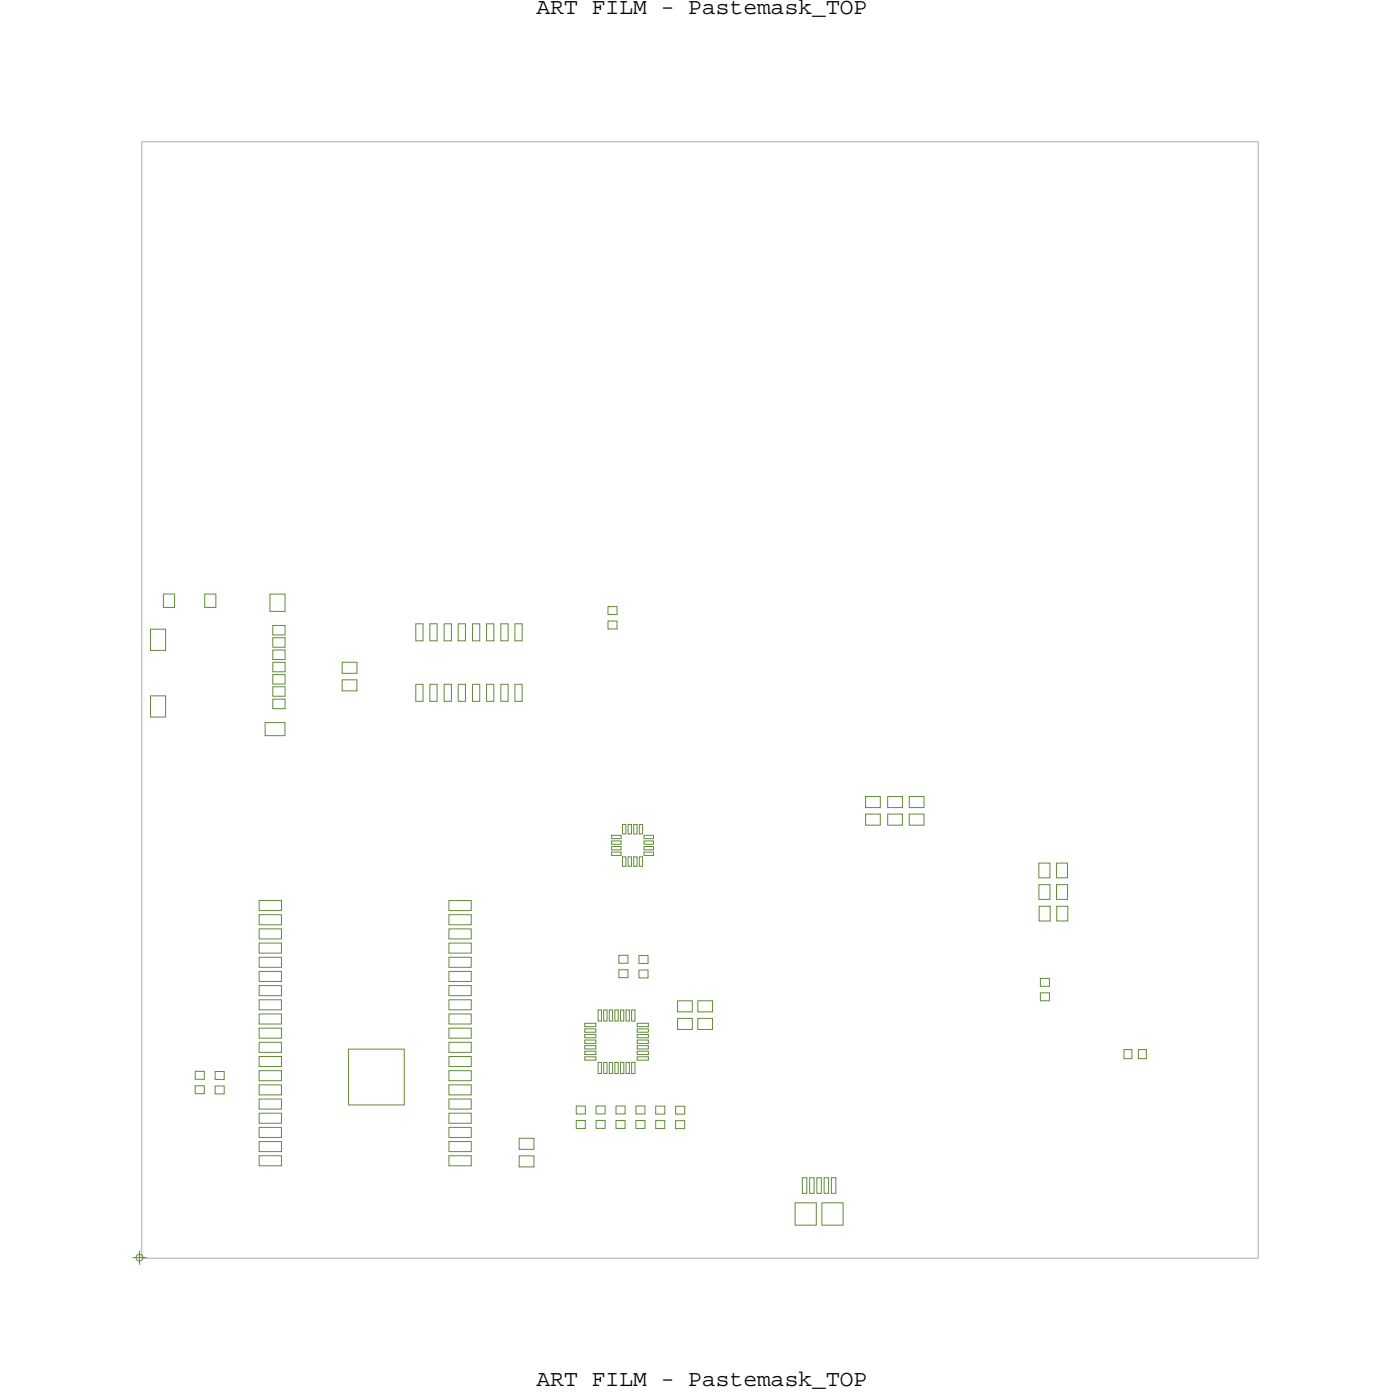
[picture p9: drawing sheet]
<svg xmlns="http://www.w3.org/2000/svg" width="125mm" height="125mm" viewBox="0 0 125 125" stroke-linecap="round" stroke-linejoin="round" font-family="sans-serif">
<!-- layer: Board Outline -->
<path d="M12.7 12.7h100v100h-100z" fill="none" stroke="#acacac" stroke-width=".09"/>
<!-- layer: Nets -->
<g fill="none" stroke="#638b3a" stroke-width=".09">
<path d="M13.5 56.4h1.3v1.9h-1.3zM14.6 53.2h1v1.2h-1zM18.3 53.2h1v1.2h-1zM24.2 53.2h1.3v1.6h-1.3zM24.4 59.3h1.1v.9h-1.1zM24.4 56h1.1v.9h-1.1zM24.4 58.2h1.1v.9h-1.1zM24.4 57.1h1.1v.9h-1.1zM30.7 59.3h1.3v1h-1.3zM37.2 55.9h.7v1.5h-.7zM38.5 55.9h.7v1.5h-.7zM39.8 55.9h.6v1.5h-.6z"/>
<path d="M41 55.9h.7v1.5h-.7zM42.3 55.9h.7v1.5h-.7zM43.6 55.9h.6v1.5h-.6zM44.9 55.9h.6v1.5h-.6zM46.1 55.9h.7v1.5h-.7zM54.5 54.3h.8v.7h-.8zM54.5 55.6h.8v.7h-.8zM13.5 62.3h1.3v1.9h-1.3zM23.7 64.7h1.8v1.2h-1.8zM24.4 60.4h1.1v.9h-1.1zM24.4 61.5h1.1v.9h-1.1zM24.4 62.6h1.1v.9h-1.1z"/>
<path d="M30.7 60.9h1.3v1h-1.3zM37.2 61.3h.7v1.5h-.7zM38.5 61.3h.7v1.5h-.7zM39.8 61.3h.6v1.5h-.6zM41 61.3h.7v1.5h-.7zM42.3 61.3h.7v1.5h-.7zM43.6 61.3h.6v1.5h-.6zM44.9 61.3h.6v1.5h-.6zM46.1 61.3h.7v1.5h-.7zM54.8 75.3h.8v.3h-.8zM54.8 75.8h.8v.3h-.8zM54.8 74.8h.8v.3h-.8z"/>
<path d="M54.8 76.3h.8v.3h-.8zM55.8 73.8h.3v.9h-.3zM55.8 76.7h.3v.9h-.3zM56.3 73.8h.3v.9h-.3zM56.3 76.7h.3v.9h-.3zM56.8 73.8h.3v.9h-.3zM56.8 76.7h.3v.9h-.3zM57.3 73.8h.3v.9h-.3zM57.3 76.7h.3v.9h-.3zM57.7 75.3h.8v.3h-.8zM57.7 74.8h.8v.3h-.8zM57.7 76.3h.8v.3h-.8z"/>
<path d="M57.7 75.8h.8v.3h-.8zM77.5 72.9h1.4v1h-1.4zM77.5 71.3h1.4v1h-1.4zM79.5 72.9h1.3v1h-1.3zM79.5 71.3h1.3v1h-1.3zM81.4 72.9h1.4v1h-1.4zM81.4 71.3h1.4v1h-1.4zM93.1 77.3h.9v1.3h-.9zM93.1 79.2h.9v1.4h-.9zM94.6 77.3h1v1.3h-1zM94.6 79.2h1v1.4h-1zM17.5 96h.8v.7h-.8z"/>
<path d="M17.5 97.3h.8v.7h-.8zM19.3 96h.8v.7h-.8zM19.3 97.3h.8v.7h-.8zM23.2 99.7h2v.9h-2zM23.2 98.4h2v.9h-2zM23.2 83.2h2v.9h-2zM23.2 81.9h2v.9h-2zM23.2 93.4h2v.9h-2zM23.2 97.2h2v.9h-2zM23.2 95.9h2v.9h-2zM23.2 90.8h2v.9h-2zM23.2 89.6h2v.9h-2z"/>
<path d="M23.2 88.3h2v.9h-2zM23.2 85.7h2v.9h-2zM23.2 84.5h2v.9h-2zM23.2 87h2v.9h-2zM23.2 94.6h2v.9h-2zM23.2 92.1h2v.9h-2zM23.2 80.7h2v.9h-2zM31.2 94h5v5h-5zM40.2 88.3h2v.9h-2zM40.2 99.7h2v.9h-2zM40.2 98.4h2v.9h-2zM40.2 81.9h2v.9h-2z"/>
<path d="M40.2 83.2h2v.9h-2zM40.2 90.8h2v.9h-2zM40.2 95.9h2v.9h-2zM40.2 97.2h2v.9h-2zM40.2 93.4h2v.9h-2zM40.2 94.6h2v.9h-2zM40.2 87h2v.9h-2zM40.2 84.5h2v.9h-2zM40.2 85.7h2v.9h-2zM40.2 92.1h2v.9h-2zM40.2 80.7h2v.9h-2zM40.2 89.6h2v.9h-2z"/>
<path d="M51.6 99.1h.8v.7h-.8zM52.4 91.7h1v.3h-1zM52.4 92.2h1v.3h-1zM52.4 92.7h1v.3h-1zM52.4 93.2h1v.3h-1zM52.4 93.7h1v.3h-1zM52.4 94.2h1v.3h-1zM52.4 94.7h1v.3h-1zM53.4 99.1h.8v.7h-.8zM53.6 90.5h.3v1h-.3zM53.6 95.2h.3v1h-.3zM54.1 90.5h.3v1h-.3z"/>
<path d="M54.1 95.2h.3v1h-.3zM54.6 95.2h.3v1h-.3zM54.6 90.5h.3v1h-.3zM55.1 95.2h.3v1h-.3zM55.1 90.5h.3v1h-.3zM55.2 99.1h.8v.7h-.8zM55.4 85.6h.8v.7h-.8zM55.4 86.9h.8v.7h-.8zM55.6 95.2h.3v1h-.3zM55.6 90.5h.3v1h-.3zM56.1 90.5h.3v1h-.3zM56.1 95.2h.3v1h-.3z"/>
<path d="M56.6 90.5h.3v1h-.3zM56.6 95.2h.3v1h-.3zM57 99.1h.8v.7h-.8zM57.1 94.2h1v.3h-1zM57.1 93.7h1v.3h-1zM57.1 92.2h1v.3h-1zM57.1 91.7h1v.3h-1zM57.1 94.7h1v.3h-1zM57.1 92.7h1v.3h-1zM57.1 93.2h1v.3h-1zM57.2 86.9h.8v.7h-.8zM57.2 85.6h.8v.7h-.8z"/>
<path d="M58.7 99.1h.8v.7h-.8zM60.5 99.1h.8v.7h-.8zM60.7 89.6h1.3v1h-1.3zM60.7 91.2h1.3v1h-1.3zM62.5 89.6h1.3v1h-1.3zM62.5 91.2h1.3v1h-1.3zM93.1 81.2h1v1.3h-1zM93.2 87.6h.8v.7h-.8zM93.2 88.9h.8v.7h-.8zM94.7 81.2h.9v1.3h-.9zM100.7 94h.7v.8h-.7zM102 94h.7v.8h-.7z"/>
<path d="M23.2 101h2v.9h-2zM23.2 103.5h2v.9h-2zM23.2 102.3h2v.9h-2zM40.2 103.5h2v.9h-2zM40.2 102.3h2v.9h-2zM40.2 101h2v.9h-2zM46.5 103.5h1.3v1h-1.3zM46.5 102h1.3v.9h-1.3zM51.6 100.4h.8v.7h-.8zM53.4 100.4h.8v.7h-.8zM55.2 100.4h.8v.7h-.8zM57 100.4h.8v.7h-.8z"/>
<path d="M58.7 100.4h.8v.7h-.8zM60.5 100.4h.8v.7h-.8zM71.2 107.7h1.9v2h-1.9zM71.9 105.5h.4v1.4h-.4zM72.5 105.5h.4v1.4h-.4zM73.2 105.5h.4v1.4h-.4zM73.6 107.7h1.9v2h-1.9zM73.8 105.5h.4v1.4h-.4zM74.5 105.5h.4v1.4h-.4z"/>
</g>
<!-- layer: Drawing Origin -->
<path d="M11.9 112.7h1.2M12.3 112.4l.2-.1 .2 .1 .1 .3-.1 .2-.2 .1-.2-.1-.1-.2zM12.5 112v1.3" fill="none" stroke="#638b3a" stroke-width=".09"/>
<g font-size="2.1">
<text x="48.1" y="1.2">ART FILM - Pastemask_TOP</text>
<text x="48.1" y="124.2">ART FILM - Pastemask_TOP</text>
</g>
</svg>
